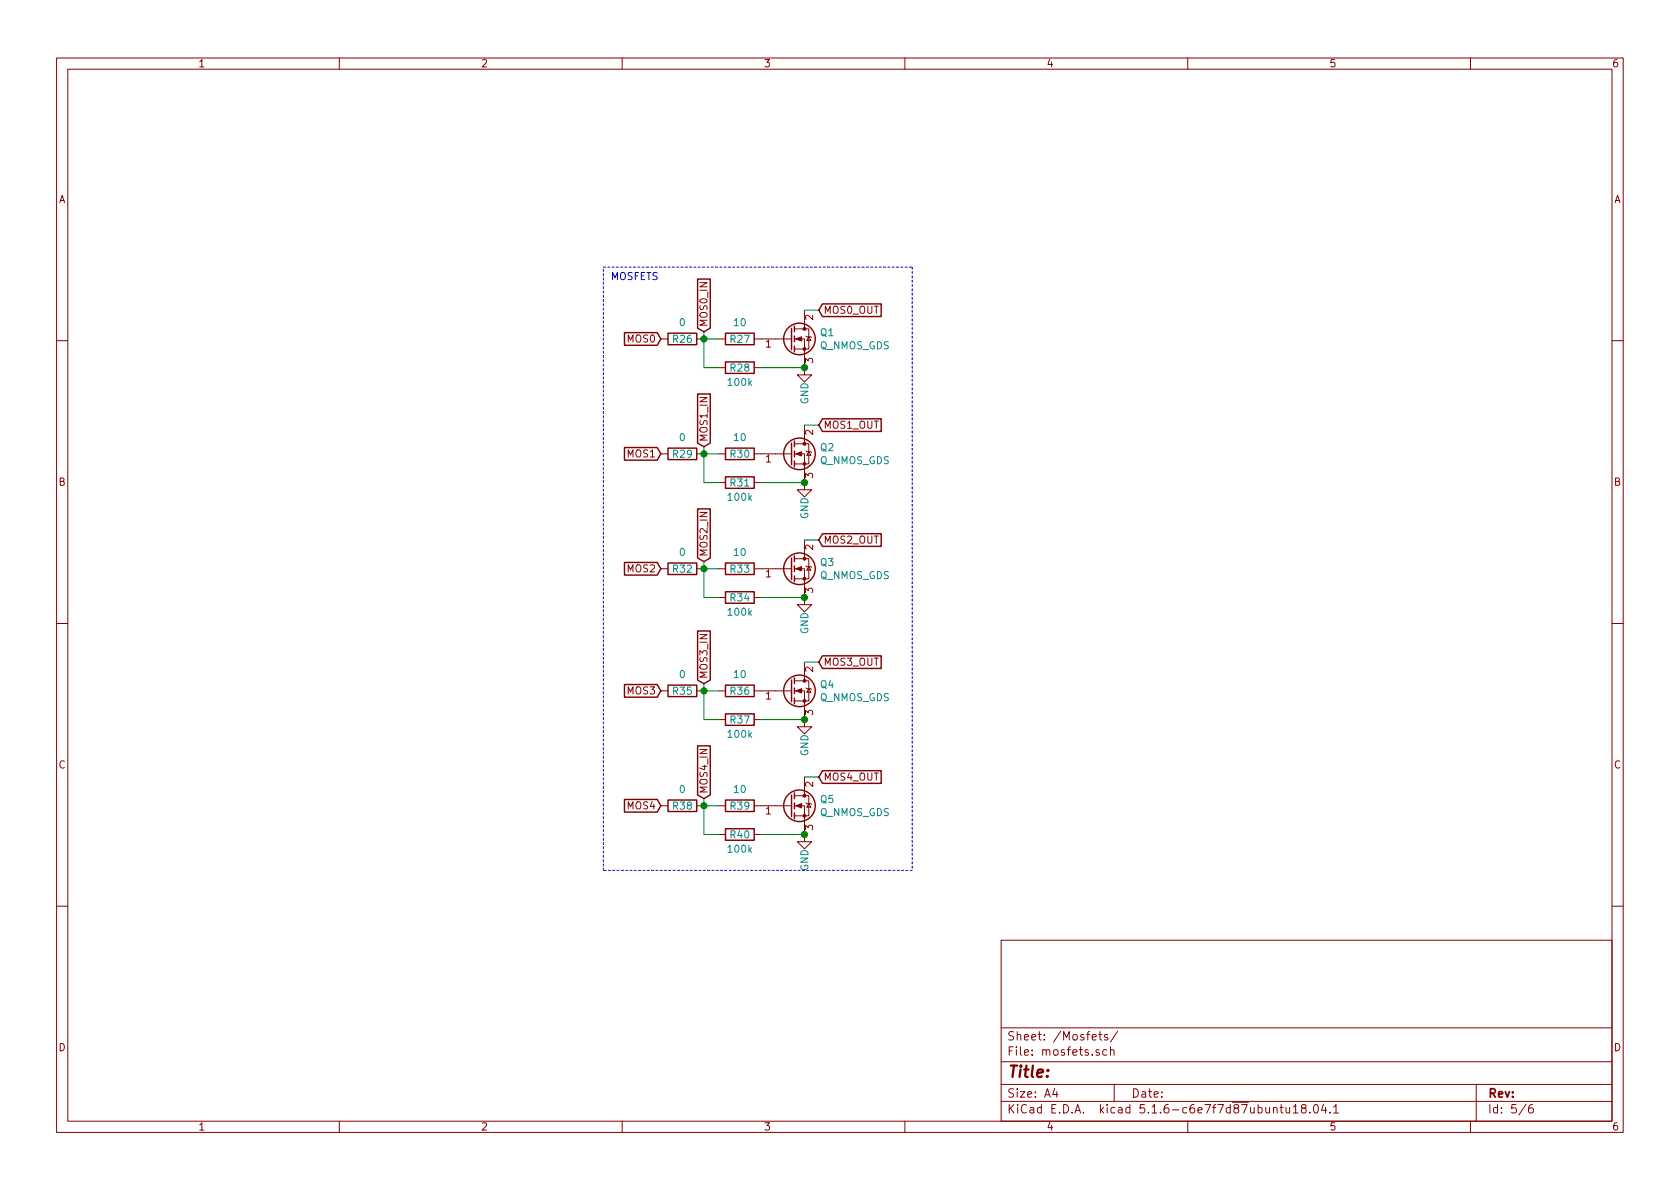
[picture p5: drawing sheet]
EESchema Schematic File Version 4
EELAYER 30 0
EELAYER END
$Descr A4 11693 8268
encoding utf-8
Sheet 5 6
Title ""
Date ""
Rev ""
Comp ""
Comment1 ""
Comment2 ""
Comment3 ""
Comment4 ""
$EndDescr
$Comp
L Device:R R?
U 1 1
P 5150 2350
AR Path="/5D7AFA37" Ref="R?"  Part="1" 
AR Path="/5D7ABD98/5D7AFA37" Ref="R27"  Part="1" 
F 0 "R27" V 5150 2350 50  0000 C CNN
F 1 "10" V 5034 2350 50  0000 C CNN
F 2 "Resistor_SMD:R_0603_1608Metric" V 5080 2350 50  0001 C CNN
F 3 "~" H 5150 2350 50  0001 C CNN
	1    5150 2350
	0    1    1    0   
$EndComp
Wire Wire Line
	5000 2350 4900 2350
$Comp
L Device:R R?
U 1 1
P 5150 2550
AR Path="/5D7AFA3E" Ref="R?"  Part="1" 
AR Path="/5D7ABD98/5D7AFA3E" Ref="R28"  Part="1" 
F 0 "R28" V 5150 2550 50  0000 C CNN
F 1 "100k" V 5250 2550 50  0000 C CNN
F 2 "Resistor_SMD:R_0603_1608Metric" V 5080 2550 50  0001 C CNN
F 3 "~" H 5150 2550 50  0001 C CNN
	1    5150 2550
	0    1    1    0   
$EndComp
Wire Wire Line
	5000 2550 4900 2550
Wire Wire Line
	4900 2550 4900 2350
Connection ~ 4900 2350
Wire Wire Line
	5300 2550 5600 2550
$Comp
L power:GND #PWR?
U 1 1
P 5600 2550
AR Path="/5D7AFA48" Ref="#PWR?"  Part="1" 
AR Path="/5D7ABD98/5D7AFA48" Ref="#PWR057"  Part="1" 
F 0 "#PWR057" H 5600 2300 50  0001 C CNN
F 1 "GND" V 5600 2450 50  0000 R CNN
F 2 "" H 5600 2550 50  0001 C CNN
F 3 "" H 5600 2550 50  0001 C CNN
	1    5600 2550
	1    0    0    -1  
$EndComp
$Comp
L Device:R R?
U 1 1
P 5150 3150
AR Path="/5D7AFA4F" Ref="R?"  Part="1" 
AR Path="/5D7ABD98/5D7AFA4F" Ref="R30"  Part="1" 
F 0 "R30" V 5150 3150 50  0000 C CNN
F 1 "10" V 5034 3150 50  0000 C CNN
F 2 "Resistor_SMD:R_0603_1608Metric" V 5080 3150 50  0001 C CNN
F 3 "~" H 5150 3150 50  0001 C CNN
	1    5150 3150
	0    1    1    0   
$EndComp
Wire Wire Line
	5000 3150 4900 3150
$Comp
L Device:R R?
U 1 1
P 5150 3350
AR Path="/5D7AFA56" Ref="R?"  Part="1" 
AR Path="/5D7ABD98/5D7AFA56" Ref="R31"  Part="1" 
F 0 "R31" V 5150 3350 50  0000 C CNN
F 1 "100k" V 5250 3350 50  0000 C CNN
F 2 "Resistor_SMD:R_0603_1608Metric" V 5080 3350 50  0001 C CNN
F 3 "~" H 5150 3350 50  0001 C CNN
	1    5150 3350
	0    1    1    0   
$EndComp
Wire Wire Line
	5000 3350 4900 3350
Wire Wire Line
	4900 3350 4900 3150
Connection ~ 4900 3150
Wire Wire Line
	5300 3350 5600 3350
$Comp
L power:GND #PWR?
U 1 1
P 5600 3350
AR Path="/5D7AFA60" Ref="#PWR?"  Part="1" 
AR Path="/5D7ABD98/5D7AFA60" Ref="#PWR058"  Part="1" 
F 0 "#PWR058" H 5600 3100 50  0001 C CNN
F 1 "GND" V 5600 3250 50  0000 R CNN
F 2 "" H 5600 3350 50  0001 C CNN
F 3 "" H 5600 3350 50  0001 C CNN
	1    5600 3350
	1    0    0    -1  
$EndComp
$Comp
L Device:R R?
U 1 1
P 5150 3950
AR Path="/5D7AFA67" Ref="R?"  Part="1" 
AR Path="/5D7ABD98/5D7AFA67" Ref="R33"  Part="1" 
F 0 "R33" V 5150 3950 50  0000 C CNN
F 1 "10" V 5034 3950 50  0000 C CNN
F 2 "Resistor_SMD:R_0603_1608Metric" V 5080 3950 50  0001 C CNN
F 3 "~" H 5150 3950 50  0001 C CNN
	1    5150 3950
	0    1    1    0   
$EndComp
Wire Wire Line
	5000 3950 4900 3950
$Comp
L Device:R R?
U 1 1
P 5150 4150
AR Path="/5D7AFA6E" Ref="R?"  Part="1" 
AR Path="/5D7ABD98/5D7AFA6E" Ref="R34"  Part="1" 
F 0 "R34" V 5150 4150 50  0000 C CNN
F 1 "100k" V 5250 4150 50  0000 C CNN
F 2 "Resistor_SMD:R_0603_1608Metric" V 5080 4150 50  0001 C CNN
F 3 "~" H 5150 4150 50  0001 C CNN
	1    5150 4150
	0    1    1    0   
$EndComp
Wire Wire Line
	5000 4150 4900 4150
Wire Wire Line
	4900 4150 4900 3950
Connection ~ 4900 3950
Wire Wire Line
	5300 4150 5600 4150
$Comp
L power:GND #PWR?
U 1 1
P 5600 4150
AR Path="/5D7AFA78" Ref="#PWR?"  Part="1" 
AR Path="/5D7ABD98/5D7AFA78" Ref="#PWR059"  Part="1" 
F 0 "#PWR059" H 5600 3900 50  0001 C CNN
F 1 "GND" V 5600 4050 50  0000 R CNN
F 2 "" H 5600 4150 50  0001 C CNN
F 3 "" H 5600 4150 50  0001 C CNN
	1    5600 4150
	1    0    0    -1  
$EndComp
$Comp
L Device:Q_NMOS_GDS Q?
U 1 1
P 5500 2350
AR Path="/5D7AFA95" Ref="Q?"  Part="1" 
AR Path="/5D7ABD98/5D7AFA95" Ref="Q1"  Part="1" 
F 0 "Q1" H 5705 2396 50  0000 L CNN
F 1 "Q_NMOS_GDS" H 5705 2305 50  0000 L CNN
F 2 "Package_TO_SOT_SMD:TO-252-2" H 5700 2450 50  0001 C CNN
F 3 "~" H 5500 2350 50  0001 C CNN
	1    5500 2350
	1    0    0    -1  
$EndComp
Connection ~ 5600 2550
$Comp
L Device:Q_NMOS_GDS Q?
U 1 1
P 5500 3150
AR Path="/5D7AFA9C" Ref="Q?"  Part="1" 
AR Path="/5D7ABD98/5D7AFA9C" Ref="Q2"  Part="1" 
F 0 "Q2" H 5705 3196 50  0000 L CNN
F 1 "Q_NMOS_GDS" H 5705 3105 50  0000 L CNN
F 2 "Package_TO_SOT_SMD:TO-252-2" H 5700 3250 50  0001 C CNN
F 3 "~" H 5500 3150 50  0001 C CNN
	1    5500 3150
	1    0    0    -1  
$EndComp
Connection ~ 5600 3350
$Comp
L Device:Q_NMOS_GDS Q?
U 1 1
P 5500 3950
AR Path="/5D7AFAA3" Ref="Q?"  Part="1" 
AR Path="/5D7ABD98/5D7AFAA3" Ref="Q3"  Part="1" 
F 0 "Q3" H 5705 3996 50  0000 L CNN
F 1 "Q_NMOS_GDS" H 5705 3905 50  0000 L CNN
F 2 "Package_TO_SOT_SMD:TO-252-2" H 5700 4050 50  0001 C CNN
F 3 "~" H 5500 3950 50  0001 C CNN
	1    5500 3950
	1    0    0    -1  
$EndComp
Connection ~ 5600 4150
Wire Notes Line
	6350 1850 6350 6050
Wire Notes Line
	6350 6050 4200 6050
$Comp
L Device:R R?
U 1 1
P 4750 2350
AR Path="/5D7AFAAC" Ref="R?"  Part="1" 
AR Path="/5D7ABD98/5D7AFAAC" Ref="R26"  Part="1" 
F 0 "R26" V 4750 2350 50  0000 C CNN
F 1 "0" V 4634 2350 50  0000 C CNN
F 2 "Resistor_SMD:R_0603_1608Metric" V 4680 2350 50  0001 C CNN
F 3 "~" H 4750 2350 50  0001 C CNN
	1    4750 2350
	0    1    1    0   
$EndComp
$Comp
L Device:R R?
U 1 1
P 4750 3150
AR Path="/5D7AFAB2" Ref="R?"  Part="1" 
AR Path="/5D7ABD98/5D7AFAB2" Ref="R29"  Part="1" 
F 0 "R29" V 4750 3150 50  0000 C CNN
F 1 "0" V 4634 3150 50  0000 C CNN
F 2 "Resistor_SMD:R_0603_1608Metric" V 4680 3150 50  0001 C CNN
F 3 "~" H 4750 3150 50  0001 C CNN
	1    4750 3150
	0    1    1    0   
$EndComp
$Comp
L Device:R R?
U 1 1
P 4750 3950
AR Path="/5D7AFAB8" Ref="R?"  Part="1" 
AR Path="/5D7ABD98/5D7AFAB8" Ref="R32"  Part="1" 
F 0 "R32" V 4750 3950 50  0000 C CNN
F 1 "0" V 4634 3950 50  0000 C CNN
F 2 "Resistor_SMD:R_0603_1608Metric" V 4680 3950 50  0001 C CNN
F 3 "~" H 4750 3950 50  0001 C CNN
	1    4750 3950
	0    1    1    0   
$EndComp
Text Notes 4250 1950 0    50   ~ 0
MOSFETS
Wire Notes Line
	4200 1850 6350 1850
Wire Notes Line
	4200 6050 4200 1850
Text GLabel 4900 2300 1    50   Input ~ 0
MOS0_IN
Wire Wire Line
	4900 2300 4900 2350
Text GLabel 4900 3100 1    50   Input ~ 0
MOS1_IN
Wire Wire Line
	4900 3100 4900 3150
Text GLabel 4900 3900 1    50   Input ~ 0
MOS2_IN
Wire Wire Line
	4900 3950 4900 3900
Text GLabel 5700 2150 2    50   Input ~ 0
MOS0_OUT
Wire Wire Line
	5700 2150 5600 2150
Text GLabel 5700 2950 2    50   Input ~ 0
MOS1_OUT
Wire Wire Line
	5700 2950 5600 2950
Text GLabel 5700 3750 2    50   Input ~ 0
MOS2_OUT
Wire Wire Line
	5700 3750 5600 3750
Text GLabel 4600 2350 0    50   Input ~ 0
MOS0
Text GLabel 4600 3150 0    50   Input ~ 0
MOS1
Text GLabel 4600 3950 0    50   Input ~ 0
MOS2
$Comp
L Device:R R?
U 1 1
P 5150 4800
AR Path="/61505C13" Ref="R?"  Part="1" 
AR Path="/5D7ABD98/61505C13" Ref="R36"  Part="1" 
F 0 "R36" V 5150 4800 50  0000 C CNN
F 1 "10" V 5034 4800 50  0000 C CNN
F 2 "Resistor_SMD:R_0603_1608Metric" V 5080 4800 50  0001 C CNN
F 3 "~" H 5150 4800 50  0001 C CNN
	1    5150 4800
	0    1    1    0   
$EndComp
Wire Wire Line
	5000 4800 4900 4800
$Comp
L Device:R R?
U 1 1
P 5150 5000
AR Path="/61505C1E" Ref="R?"  Part="1" 
AR Path="/5D7ABD98/61505C1E" Ref="R37"  Part="1" 
F 0 "R37" V 5150 5000 50  0000 C CNN
F 1 "100k" V 5250 5000 50  0000 C CNN
F 2 "Resistor_SMD:R_0603_1608Metric" V 5080 5000 50  0001 C CNN
F 3 "~" H 5150 5000 50  0001 C CNN
	1    5150 5000
	0    1    1    0   
$EndComp
Wire Wire Line
	5000 5000 4900 5000
Wire Wire Line
	4900 5000 4900 4800
Connection ~ 4900 4800
Wire Wire Line
	5300 5000 5600 5000
$Comp
L power:GND #PWR?
U 1 1
P 5600 5000
AR Path="/61505C2C" Ref="#PWR?"  Part="1" 
AR Path="/5D7ABD98/61505C2C" Ref="#PWR060"  Part="1" 
F 0 "#PWR060" H 5600 4750 50  0001 C CNN
F 1 "GND" V 5600 4900 50  0000 R CNN
F 2 "" H 5600 5000 50  0001 C CNN
F 3 "" H 5600 5000 50  0001 C CNN
	1    5600 5000
	1    0    0    -1  
$EndComp
$Comp
L Device:R R?
U 1 1
P 5150 5600
AR Path="/61505C36" Ref="R?"  Part="1" 
AR Path="/5D7ABD98/61505C36" Ref="R39"  Part="1" 
F 0 "R39" V 5150 5600 50  0000 C CNN
F 1 "10" V 5034 5600 50  0000 C CNN
F 2 "Resistor_SMD:R_0603_1608Metric" V 5080 5600 50  0001 C CNN
F 3 "~" H 5150 5600 50  0001 C CNN
	1    5150 5600
	0    1    1    0   
$EndComp
Wire Wire Line
	5000 5600 4900 5600
$Comp
L Device:R R?
U 1 1
P 5150 5800
AR Path="/61505C41" Ref="R?"  Part="1" 
AR Path="/5D7ABD98/61505C41" Ref="R40"  Part="1" 
F 0 "R40" V 5150 5800 50  0000 C CNN
F 1 "100k" V 5250 5800 50  0000 C CNN
F 2 "Resistor_SMD:R_0603_1608Metric" V 5080 5800 50  0001 C CNN
F 3 "~" H 5150 5800 50  0001 C CNN
	1    5150 5800
	0    1    1    0   
$EndComp
Wire Wire Line
	5000 5800 4900 5800
Wire Wire Line
	4900 5800 4900 5600
Connection ~ 4900 5600
Wire Wire Line
	5300 5800 5600 5800
$Comp
L power:GND #PWR?
U 1 1
P 5600 5800
AR Path="/61505C4F" Ref="#PWR?"  Part="1" 
AR Path="/5D7ABD98/61505C4F" Ref="#PWR061"  Part="1" 
F 0 "#PWR061" H 5600 5550 50  0001 C CNN
F 1 "GND" V 5600 5700 50  0000 R CNN
F 2 "" H 5600 5800 50  0001 C CNN
F 3 "" H 5600 5800 50  0001 C CNN
	1    5600 5800
	1    0    0    -1  
$EndComp
$Comp
L Device:Q_NMOS_GDS Q?
U 1 1
P 5500 4800
AR Path="/61505C59" Ref="Q?"  Part="1" 
AR Path="/5D7ABD98/61505C59" Ref="Q4"  Part="1" 
F 0 "Q4" H 5705 4846 50  0000 L CNN
F 1 "Q_NMOS_GDS" H 5705 4755 50  0000 L CNN
F 2 "Package_TO_SOT_SMD:TO-252-2" H 5700 4900 50  0001 C CNN
F 3 "~" H 5500 4800 50  0001 C CNN
	1    5500 4800
	1    0    0    -1  
$EndComp
Connection ~ 5600 5000
$Comp
L Device:Q_NMOS_GDS Q?
U 1 1
P 5500 5600
AR Path="/61505C64" Ref="Q?"  Part="1" 
AR Path="/5D7ABD98/61505C64" Ref="Q5"  Part="1" 
F 0 "Q5" H 5705 5646 50  0000 L CNN
F 1 "Q_NMOS_GDS" H 5705 5555 50  0000 L CNN
F 2 "Package_TO_SOT_SMD:TO-252-2" H 5700 5700 50  0001 C CNN
F 3 "~" H 5500 5600 50  0001 C CNN
	1    5500 5600
	1    0    0    -1  
$EndComp
Connection ~ 5600 5800
$Comp
L Device:R R?
U 1 1
P 4750 4800
AR Path="/61505C6F" Ref="R?"  Part="1" 
AR Path="/5D7ABD98/61505C6F" Ref="R35"  Part="1" 
F 0 "R35" V 4750 4800 50  0000 C CNN
F 1 "0" V 4634 4800 50  0000 C CNN
F 2 "Resistor_SMD:R_0603_1608Metric" V 4680 4800 50  0001 C CNN
F 3 "~" H 4750 4800 50  0001 C CNN
	1    4750 4800
	0    1    1    0   
$EndComp
$Comp
L Device:R R?
U 1 1
P 4750 5600
AR Path="/61505C79" Ref="R?"  Part="1" 
AR Path="/5D7ABD98/61505C79" Ref="R38"  Part="1" 
F 0 "R38" V 4750 5600 50  0000 C CNN
F 1 "0" V 4634 5600 50  0000 C CNN
F 2 "Resistor_SMD:R_0603_1608Metric" V 4680 5600 50  0001 C CNN
F 3 "~" H 4750 5600 50  0001 C CNN
	1    4750 5600
	0    1    1    0   
$EndComp
Text GLabel 4900 4750 1    50   Input ~ 0
MOS3_IN
Wire Wire Line
	4900 4750 4900 4800
Text GLabel 4900 5550 1    50   Input ~ 0
MOS4_IN
Wire Wire Line
	4900 5600 4900 5550
Text GLabel 5700 4600 2    50   Input ~ 0
MOS3_OUT
Wire Wire Line
	5700 4600 5600 4600
Text GLabel 5700 5400 2    50   Input ~ 0
MOS4_OUT
Wire Wire Line
	5700 5400 5600 5400
Text GLabel 4600 4800 0    50   Input ~ 0
MOS3
Text GLabel 4600 5600 0    50   Input ~ 0
MOS4
$EndSCHEMATC
